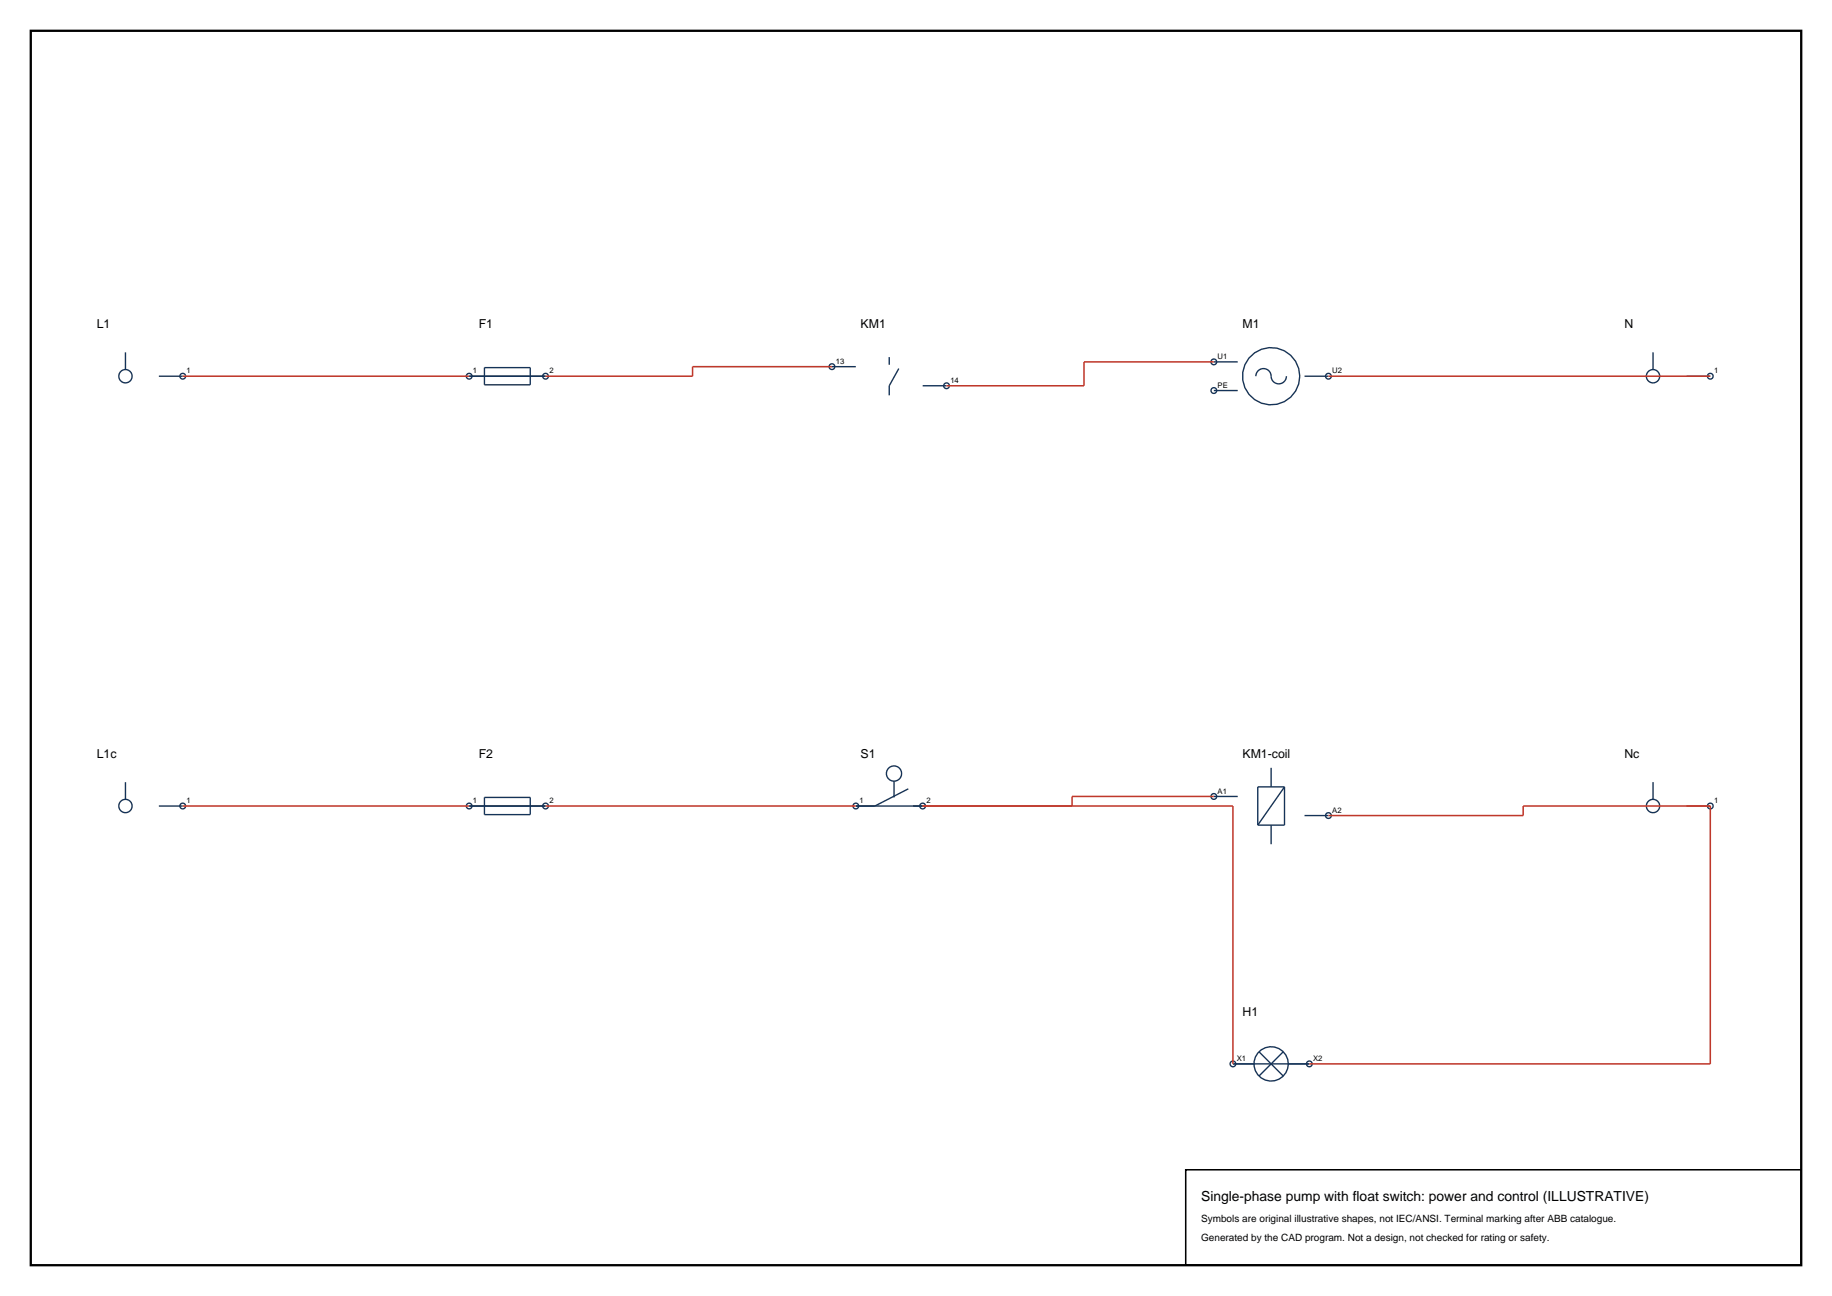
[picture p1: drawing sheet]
<svg xmlns="http://www.w3.org/2000/svg" width="420mm" height="297mm" viewBox="0 0 420 297" stroke-linecap="round" stroke-linejoin="round" font-family="sans-serif">
<path d="M7.1 7.1h405.8v282.8h-405.8z" fill="none" stroke="#000" stroke-width=".53"/>
<g fill="none" stroke="#143359" stroke-width=".32">
<path d="M28.8 80.7v4M36.4 86.2h5.5M107.6 86.2h17.5M111.1 84.2h10.5v4h-10.5zM190.7 84h5.5M203.9 81.8v1.8M206.1 84.5l-2.2 3.9v2.2M211.5 88.4h5.5M278.3 82.9h5.5M278.3 89.5h5.5M287.9 86.2a1.81 1.81 0 0 1 2.1-1.7 1.81 1.81 0 0 1 1.5 2.2 1.75 1.75 0 0 0 1.9 1.3 1.75 1.75 0 0 0 1.5-1.8M299.1 86.2h5.4"/>
<path d="M379 80.7v4M386.6 86.2h5.5M28.8 179.2v4M205 179v3.7M291.4 176v4.3M379 179.2v4M36.4 184.7h5.5M107.6 184.7h17.5M111.1 182.7h10.5v4h-10.5zM196.2 184.7h15.3M208.2 180.8l-7.6 3.9M278.3 182.5h5.5"/>
<path d="M291.4 189.1v4.4M294.5 180.3v8.8h-6.2M294.5 180.3h-6.2v8.8M294.5 180.3l-6.2 8.8M299.1 186.9h5.4M386.6 184.7h5.5M282.7 243.8h17.5M288.6 241l5.6 5.6M294.2 241l-5.6 5.6"/>
<circle cx="28.8" cy="86.2" r="1.53"/>
<circle cx="41.9" cy="86.2" r=".66"/>
<circle cx="107.6" cy="86.2" r=".66"/>
<circle cx="125.1" cy="86.2" r=".66"/>
<circle cx="190.7" cy="84" r=".66"/>
<circle cx="217" cy="88.4" r=".66"/>
<circle cx="278.3" cy="82.9" r=".66"/>
<circle cx="278.3" cy="89.5" r=".66"/>
<circle cx="291.4" cy="86.2" r="6.6"/>
<circle cx="304.5" cy="86.2" r=".66"/>
<circle cx="379" cy="86.2" r="1.53"/>
<circle cx="392.1" cy="86.2" r=".66"/>
<circle cx="205" cy="177.3" r="1.75"/>
<circle cx="28.8" cy="184.7" r="1.53"/>
<circle cx="41.9" cy="184.7" r=".66"/>
<circle cx="107.6" cy="184.7" r=".66"/>
<circle cx="125.1" cy="184.7" r=".66"/>
<circle cx="196.2" cy="184.7" r=".66"/>
<circle cx="211.5" cy="184.7" r=".66"/>
<circle cx="278.3" cy="182.5" r=".66"/>
<circle cx="304.5" cy="186.9" r=".66"/>
<circle cx="379" cy="184.7" r="1.53"/>
<circle cx="392.1" cy="184.7" r=".66"/>
<circle cx="282.7" cy="243.8" r=".66"/>
<circle cx="291.4" cy="243.8" r="3.9"/>
<circle cx="300.2" cy="243.8" r=".66"/>
</g>
<path d="M41.9 86.2h65.7M190.7 84h-31.9v2.2h-33.7M278.3 82.9h-29.8v5.5h-31.5M304.5 86.2h87.6M41.9 184.7h65.7M125.1 184.7h71.1M211.5 184.7h71.2v59.1M278.3 182.5h-32.5v2.2M304.5 186.9h44.7v-2.2h42.9v59.1h-91.9" fill="none" stroke="#bf382b" stroke-width=".35"/>
<path d="M271.8 268.1h141.1v21.8h-141.1z" fill="none" stroke="#000" stroke-width=".35"/>
<text font-size="3.2" x="275.4" y="275.1">Single-phase pump with float switch: power and control (ILLUSTRATIVE)</text>
<g font-size="2.8">
<text x="22.2" y="75.3">L1</text>
<text x="109.7" y="75.3">F1</text>
<text x="197.3" y="75.3">KM1</text>
<text x="284.9" y="75.3">M1</text>
<text x="372.4" y="75.3">N</text>
<text x="22.2" y="173.8">L1c</text>
<text x="109.7" y="173.8">F2</text>
<text x="197.3" y="173.8">S1</text>
<text x="284.9" y="173.8">KM1-coil</text>
<text x="372.4" y="173.8">Nc</text>
<text x="284.9" y="232.9">H1</text>
</g>
<g font-size="2.3">
<text x="275.4" y="280.1">Symbols are original illustrative shapes, not IEC/ANSI. Terminal marking after ABB catalogue.</text>
<text x="275.4" y="284.3">Generated by the CAD program. Not a design, not checked for rating or safety.</text>
</g>
<g font-size="1.8">
<text x="191.6" y="83.4">13</text>
<text x="279.2" y="82.3">U1</text>
<text x="42.8" y="85.6">1</text>
<text x="108.4" y="85.6">1</text>
<text x="125.9" y="85.6">2</text>
<text x="217.9" y="87.7">14</text>
<text x="279.2" y="88.8">PE</text>
<text x="305.4" y="85.6">U2</text>
<text x="393" y="85.6">1</text>
<text x="42.8" y="184.1">1</text>
<text x="108.4" y="184.1">1</text>
<text x="125.9" y="184.1">2</text>
<text x="197.1" y="184.1">1</text>
<text x="212.4" y="184.1">2</text>
<text x="279.2" y="181.9">A1</text>
<text x="393" y="184.1">1</text>
<text x="305.4" y="186.2">A2</text>
<text x="283.5" y="243.2">X1</text>
<text x="301" y="243.2">X2</text>
</g>
</svg>
